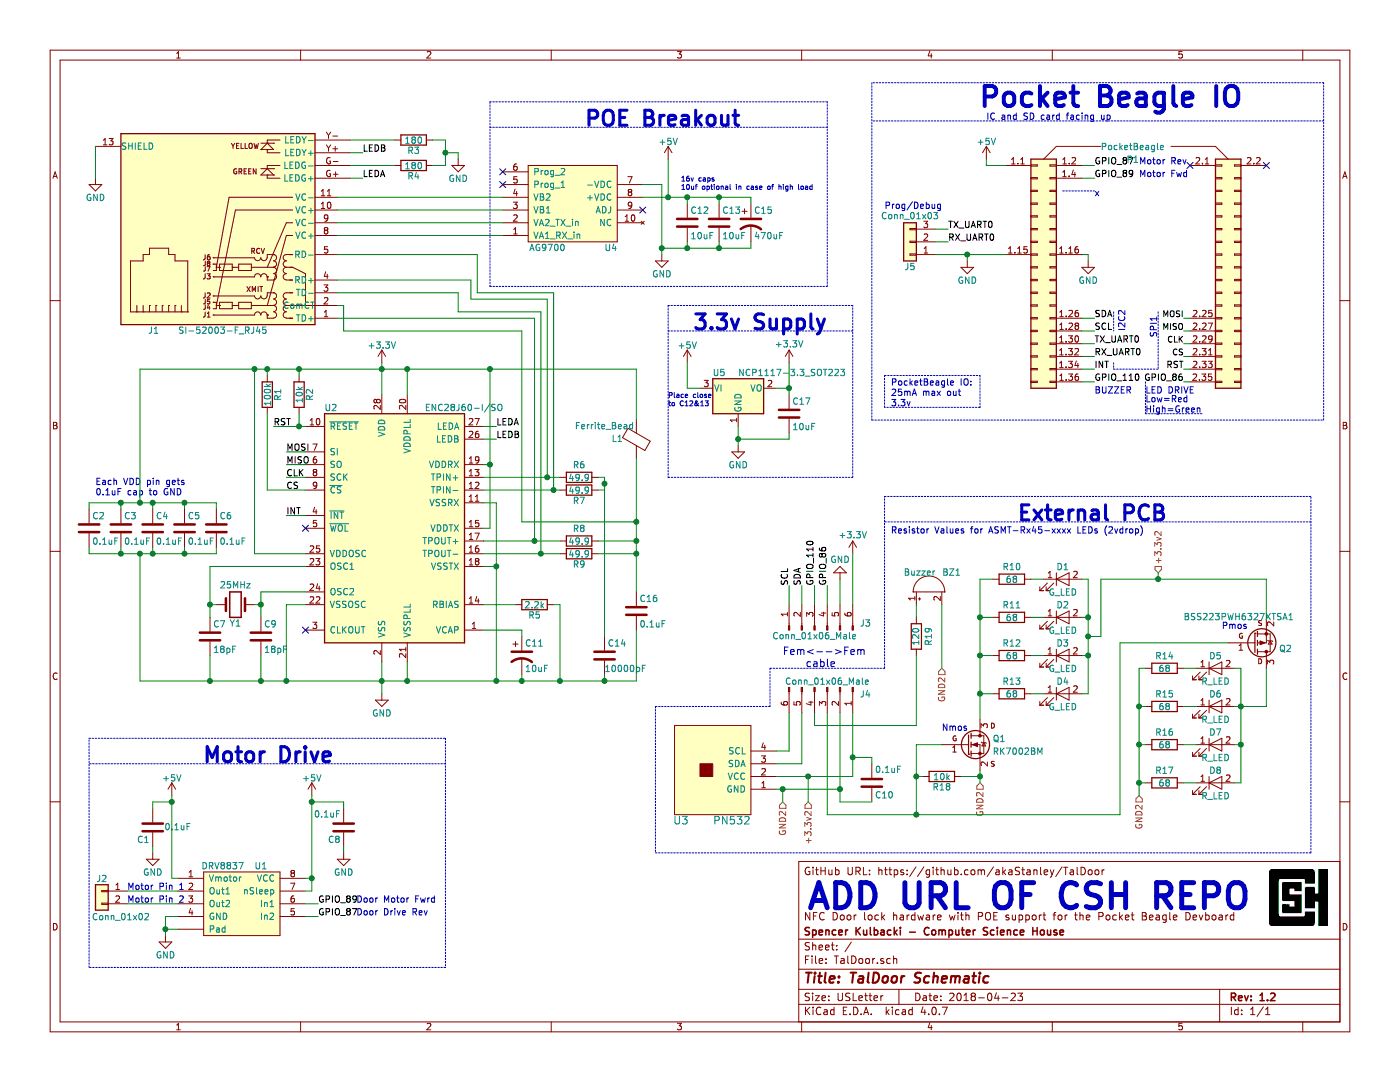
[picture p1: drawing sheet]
EESchema Schematic File Version 2
LIBS:power
LIBS:device
LIBS:switches
LIBS:relays
LIBS:motors
LIBS:transistors
LIBS:conn
LIBS:linear
LIBS:regul
LIBS:74xx
LIBS:cmos4000
LIBS:adc-dac
LIBS:memory
LIBS:xilinx
LIBS:microcontrollers
LIBS:dsp
LIBS:microchip
LIBS:analog_switches
LIBS:motorola
LIBS:texas
LIBS:intel
LIBS:audio
LIBS:interface
LIBS:digital-audio
LIBS:philips
LIBS:display
LIBS:cypress
LIBS:siliconi
LIBS:opto
LIBS:atmel
LIBS:contrib
LIBS:valves
LIBS:TalDoor_Parts
LIBS:TalDoor-cache
EELAYER 25 0
EELAYER END
$Descr USLetter 11000 8500
encoding utf-8
Sheet 1 1
Title "TalDoor Schematic"
Date "2018-04-23"
Rev "1.2"
Comp "Spencer Kulbacki - Computer Science House"
Comment1 "NFC Door lock hardware with POE support for the Pocket Beagle Devboard"
Comment2 ""
Comment3 ""
Comment4 "GitHub URL: https://github.com/akaStanley/TalDoor"
$EndDescr
Text Notes 6350 7150 0    197  ~ 39
ADD URL OF CSH REPO
$Comp
L ENC28J60-C/SS U2
U 1 1
P 3100 4150
F 0 "U2" H 2550 5100 50  0000 L CNN
F 1 " ENC28J60-I/SO" H 3300 5100 50  0000 L CNN
F 2 "Housings_SOIC:SOIC-28W_7.5x17.9mm_Pitch1.27mm" H 3100 4150 50  0001 C CIN
F 3 "${KIPRJMOD}/Datasheets/3_ENC28J60-H_Ethernet_uC.pdf" H 3100 4150 50  0001 C CNN
	1    3100 4150
	1    0    0    -1  
$EndComp
$Comp
L LED D5
U 1 1
P 9550 5250
F 0 "D5" H 9550 5350 50  0000 C CNN
F 1 "R_LED" H 9550 5150 50  0000 C CNN
F 2 "LEDs:LED_0603" H 9550 5250 50  0001 C CNN
F 3 "" H 9550 5250 50  0001 C CNN
	1    9550 5250
	1    0    0    -1  
$EndComp
$Comp
L LED D6
U 1 1
P 9550 5550
F 0 "D6" H 9550 5650 50  0000 C CNN
F 1 "R_LED" H 9550 5450 50  0000 C CNN
F 2 "LEDs:LED_0603" H 9550 5550 50  0001 C CNN
F 3 "" H 9550 5550 50  0001 C CNN
	1    9550 5550
	1    0    0    -1  
$EndComp
$Comp
L Buzzer BZ1
U 1 1
P 7300 4650
F 0 "BZ1" V 7450 4400 50  0000 L CNN
F 1 "Buzzer" V 7450 4600 50  0000 L CNN
F 2 "Buzzers_Beepers:Buzzer_12x9.5RM7.6" V 7275 4750 50  0001 C CNN
F 3 "" V 7275 4750 50  0001 C CNN
	1    7300 4650
	0    -1   -1   0   
$EndComp
$Comp
L PN532 U3
U 1 1
P 5500 6050
F 0 "U3" V 5100 6200 60  0000 C CNN
F 1 "PN532" V 5100 5800 60  0000 C CNN
F 2 "TalDoor_Footprints:PN532" H 5500 6050 60  0001 C CNN
F 3 "" H 5500 6050 60  0001 C CNN
	1    5500 6050
	0    -1   -1   0   
$EndComp
Text Notes 7700 850  0    157  ~ 31
Pocket Beagle IO
Text Notes 7750 950  0    50   ~ 0
IC and SD card facing up
$Comp
L GND #PWR01
U 1 1
P 750 1400
F 0 "#PWR01" H 750 1150 50  0001 C CNN
F 1 "GND" H 750 1250 50  0000 C CNN
F 2 "" H 750 1400 50  0001 C CNN
F 3 "" H 750 1400 50  0001 C CNN
	1    750  1400
	1    0    0    -1  
$EndComp
$Comp
L GND #PWR02
U 1 1
P 5200 2000
F 0 "#PWR02" H 5200 1750 50  0001 C CNN
F 1 "GND" H 5200 1850 50  0000 C CNN
F 2 "" H 5200 2000 50  0001 C CNN
F 3 "" H 5200 2000 50  0001 C CNN
	1    5200 2000
	1    0    0    -1  
$EndComp
$Comp
L CP1 C15
U 1 1
P 5900 1750
F 0 "C15" H 5925 1850 50  0000 L CNN
F 1 "470uF" H 5925 1650 50  0000 L CNN
F 2 "Capacitors_THT:CP_Radial_D10.0mm_P5.00mm" H 5900 1750 50  0001 C CNN
F 3 "" H 5900 1750 50  0001 C CNN
	1    5900 1750
	1    0    0    -1  
$EndComp
$Comp
L C C12
U 1 1
P 5400 1750
F 0 "C12" H 5425 1850 50  0000 L CNN
F 1 "10uF" H 5425 1650 50  0000 L CNN
F 2 "Capacitors_SMD:C_0805" H 5438 1600 50  0001 C CNN
F 3 "" H 5400 1750 50  0001 C CNN
	1    5400 1750
	1    0    0    -1  
$EndComp
$Comp
L C C13
U 1 1
P 5650 1750
F 0 "C13" H 5675 1850 50  0000 L CNN
F 1 "10uF" H 5675 1650 50  0000 L CNN
F 2 "Capacitors_SMD:C_0805" H 5688 1600 50  0001 C CNN
F 3 "" H 5650 1750 50  0001 C CNN
	1    5650 1750
	1    0    0    -1  
$EndComp
Text Notes 5350 1500 0    39   ~ 0
16v caps\n10uf optional in case of high load\n
$Comp
L +3.3V #PWR03
U 1 1
P 3000 2850
F 0 "#PWR03" H 3000 2700 50  0001 C CNN
F 1 "+3.3V" H 3000 2990 50  0000 C CNN
F 2 "" H 3000 2850 50  0001 C CNN
F 3 "" H 3000 2850 50  0001 C CNN
	1    3000 2850
	1    0    0    -1  
$EndComp
$Comp
L GND #PWR04
U 1 1
P 3000 5450
F 0 "#PWR04" H 3000 5200 50  0001 C CNN
F 1 "GND" H 3000 5300 50  0000 C CNN
F 2 "" H 3000 5450 50  0001 C CNN
F 3 "" H 3000 5450 50  0001 C CNN
	1    3000 5450
	1    0    0    -1  
$EndComp
$Comp
L GND #PWR05
U 1 1
P 3600 1250
F 0 "#PWR05" H 3600 1000 50  0001 C CNN
F 1 "GND" H 3600 1100 50  0000 C CNN
F 2 "" H 3600 1250 50  0001 C CNN
F 3 "" H 3600 1250 50  0001 C CNN
	1    3600 1250
	1    0    0    -1  
$EndComp
Text Label 3900 3350 0    50   ~ 0
LEDA
Text Label 3900 3450 0    50   ~ 0
LEDB
Text Label 2850 1400 0    50   ~ 0
LEDA
Text Label 2850 1200 0    50   ~ 0
LEDB
$Comp
L R R2
U 1 1
P 2350 3100
F 0 "R2" V 2430 3100 50  0000 C CNN
F 1 "10k" V 2350 3100 50  0000 C CNN
F 2 "Resistors_SMD:R_0603" V 2280 3100 50  0001 C CNN
F 3 "" H 2350 3100 50  0001 C CNN
	1    2350 3100
	1    0    0    -1  
$EndComp
$Comp
L R R1
U 1 1
P 2100 3100
F 0 "R1" V 2180 3100 50  0000 C CNN
F 1 "100k" V 2100 3100 50  0000 C CNN
F 2 "Resistors_SMD:R_0603" V 2030 3100 50  0001 C CNN
F 3 "" H 2100 3100 50  0001 C CNN
	1    2100 3100
	1    0    0    -1  
$EndComp
$Comp
L R R5
U 1 1
P 4200 4750
F 0 "R5" V 4280 4750 50  0000 C CNN
F 1 "2.2k" V 4200 4750 50  0000 C CNN
F 2 "Resistors_SMD:R_0603" V 4130 4750 50  0001 C CNN
F 3 "" H 4200 4750 50  0001 C CNN
	1    4200 4750
	0    1    1    0   
$EndComp
$Comp
L CP1 C11
U 1 1
P 4100 5150
F 0 "C11" H 4125 5250 50  0000 L CNN
F 1 "10uF" H 4125 5050 50  0000 L CNN
F 2 "Capacitors_THT:CP_Radial_D5.0mm_P2.00mm" H 4100 5150 50  0001 C CNN
F 3 "" H 4100 5150 50  0001 C CNN
	1    4100 5150
	1    0    0    -1  
$EndComp
$Comp
L C C2
U 1 1
P 700 4150
F 0 "C2" H 725 4250 50  0000 L CNN
F 1 "0.1uF" H 725 4050 50  0000 L CNN
F 2 "Capacitors_SMD:C_0603" H 738 4000 50  0001 C CNN
F 3 "" H 700 4150 50  0001 C CNN
	1    700  4150
	1    0    0    -1  
$EndComp
$Comp
L C C3
U 1 1
P 950 4150
F 0 "C3" H 975 4250 50  0000 L CNN
F 1 "0.1uF" H 975 4050 50  0000 L CNN
F 2 "Capacitors_SMD:C_0603" H 988 4000 50  0001 C CNN
F 3 "" H 950 4150 50  0001 C CNN
	1    950  4150
	1    0    0    -1  
$EndComp
$Comp
L C C4
U 1 1
P 1200 4150
F 0 "C4" H 1225 4250 50  0000 L CNN
F 1 "0.1uF" H 1225 4050 50  0000 L CNN
F 2 "Capacitors_SMD:C_0603" H 1238 4000 50  0001 C CNN
F 3 "" H 1200 4150 50  0001 C CNN
	1    1200 4150
	1    0    0    -1  
$EndComp
$Comp
L C C5
U 1 1
P 1450 4150
F 0 "C5" H 1475 4250 50  0000 L CNN
F 1 "0.1uF" H 1475 4050 50  0000 L CNN
F 2 "Capacitors_SMD:C_0603" H 1488 4000 50  0001 C CNN
F 3 "" H 1450 4150 50  0001 C CNN
	1    1450 4150
	1    0    0    -1  
$EndComp
$Comp
L Crystal Y1
U 1 1
P 1850 4750
F 0 "Y1" H 1850 4900 50  0000 C CNN
F 1 "25MHz" H 1850 4600 50  0000 C CNN
F 2 "Crystals:Crystal_HC49-4H_Vertical" H 1850 4750 50  0001 C CNN
F 3 "" H 1850 4750 50  0001 C CNN
	1    1850 4750
	-1   0    0    1   
$EndComp
$Comp
L C C7
U 1 1
P 1650 5000
F 0 "C7" H 1675 5100 50  0000 L CNN
F 1 "18pF" H 1675 4900 50  0000 L CNN
F 2 "Capacitors_SMD:C_0603" H 1688 4850 50  0001 C CNN
F 3 "" H 1650 5000 50  0001 C CNN
	1    1650 5000
	1    0    0    -1  
$EndComp
$Comp
L C C9
U 1 1
P 2050 5000
F 0 "C9" H 2075 5100 50  0000 L CNN
F 1 "18pF" H 2075 4900 50  0000 L CNN
F 2 "Capacitors_SMD:C_0603" H 2088 4850 50  0001 C CNN
F 3 "" H 2050 5000 50  0001 C CNN
	1    2050 5000
	1    0    0    -1  
$EndComp
Text Notes 750  3900 0    50   ~ 0
Each VDD pin gets \n0.1uF cap to GND\n
$Comp
L C C6
U 1 1
P 1700 4150
F 0 "C6" H 1725 4250 50  0000 L CNN
F 1 "0.1uF" H 1725 4050 50  0000 L CNN
F 2 "Capacitors_SMD:C_0603" H 1738 4000 50  0001 C CNN
F 3 "" H 1700 4150 50  0001 C CNN
	1    1700 4150
	1    0    0    -1  
$EndComp
$Comp
L R R3
U 1 1
P 3250 1100
F 0 "R3" V 3330 1100 50  0000 C CNN
F 1 "180" V 3250 1100 50  0000 C CNN
F 2 "Resistors_SMD:R_0603" V 3180 1100 50  0001 C CNN
F 3 "" H 3250 1100 50  0001 C CNN
	1    3250 1100
	0    1    1    0   
$EndComp
$Comp
L R R4
U 1 1
P 3250 1300
F 0 "R4" V 3330 1300 50  0000 C CNN
F 1 "180" V 3250 1300 50  0000 C CNN
F 2 "Resistors_SMD:R_0603" V 3180 1300 50  0001 C CNN
F 3 "" H 3250 1300 50  0001 C CNN
	1    3250 1300
	0    1    1    0   
$EndComp
$Comp
L R R9
U 1 1
P 4550 4350
F 0 "R9" V 4630 4350 50  0000 C CNN
F 1 "49.9" V 4550 4350 50  0000 C CNN
F 2 "Resistors_SMD:R_0603" V 4480 4350 50  0001 C CNN
F 3 "" H 4550 4350 50  0001 C CNN
	1    4550 4350
	0    1    1    0   
$EndComp
$Comp
L R R8
U 1 1
P 4550 4250
F 0 "R8" V 4450 4250 50  0000 C CNN
F 1 "49.9" V 4550 4250 50  0000 C CNN
F 2 "Resistors_SMD:R_0603" V 4480 4250 50  0001 C CNN
F 3 "" H 4550 4250 50  0001 C CNN
	1    4550 4250
	0    1    1    0   
$EndComp
$Comp
L C C16
U 1 1
P 5000 4800
F 0 "C16" H 5025 4900 50  0000 L CNN
F 1 "0.1uF" H 5025 4700 50  0000 L CNN
F 2 "Capacitors_SMD:C_0603" H 5038 4650 50  0001 C CNN
F 3 "" H 5000 4800 50  0001 C CNN
	1    5000 4800
	1    0    0    -1  
$EndComp
$Comp
L Ferrite_Bead L1
U 1 1
P 5000 3450
F 0 "L1" H 5150 3450 50  0000 C CNN
F 1 "Ferrite_Bead" H 5250 3350 50  0000 C CNN
F 2 "Inductors_SMD:L_0805" V 4930 3450 50  0001 C CNN
F 3 "" H 5000 3450 50  0001 C CNN
	1    5000 3450
	-1   0    0    1   
$EndComp
$Comp
L R R7
U 1 1
P 4550 3850
F 0 "R7" V 4630 3850 50  0000 C CNN
F 1 "49.9" V 4550 3850 50  0000 C CNN
F 2 "Resistors_SMD:R_0603" V 4480 3850 50  0001 C CNN
F 3 "" H 4550 3850 50  0001 C CNN
	1    4550 3850
	0    1    1    0   
$EndComp
$Comp
L R R6
U 1 1
P 4550 3750
F 0 "R6" V 4450 3750 50  0000 C CNN
F 1 "49.9" V 4550 3750 50  0000 C CNN
F 2 "Resistors_SMD:R_0603" V 4480 3750 50  0001 C CNN
F 3 "" H 4550 3750 50  0001 C CNN
	1    4550 3750
	0    1    1    0   
$EndComp
$Comp
L C C14
U 1 1
P 4750 5150
F 0 "C14" H 4775 5250 50  0000 L CNN
F 1 "10000pF" H 4750 5050 50  0000 L CNN
F 2 "Capacitors_SMD:C_0603" H 4788 5000 50  0001 C CNN
F 3 "" H 4750 5150 50  0001 C CNN
	1    4750 5150
	1    0    0    -1  
$EndComp
NoConn ~ 2400 4150
Text Notes 8850 2600 1    50   ~ 0
I2C2
Text Notes 9100 2650 1    50   ~ 0
SPI1
Text Label 2250 3750 0    50   ~ 0
CLK
Text Label 2250 3850 0    50   ~ 0
CS
NoConn ~ 2400 4950
Text Label 2250 3650 0    50   ~ 0
MISO
Text Label 2250 3550 0    50   ~ 0
MOSI
Text Label 8600 2500 0    50   ~ 0
SDA
Text Label 8600 2600 0    50   ~ 0
SCL
$Comp
L GND #PWR06
U 1 1
P 7600 2050
F 0 "#PWR06" H 7600 1800 50  0001 C CNN
F 1 "GND" H 7600 1900 50  0000 C CNN
F 2 "" H 7600 2050 50  0001 C CNN
F 3 "" H 7600 2050 50  0001 C CNN
	1    7600 2050
	1    0    0    -1  
$EndComp
Text Label 8600 3000 0    50   ~ 0
GPIO_110
Text Label 8600 1300 0    50   ~ 0
GPIO_87
Text Notes 7000 3200 0    50   ~ 0
PocketBeagle IO:\n25mA max out\n3.3v
Text Notes 8600 3100 0    50   ~ 0
BUZZER
Text Notes 8950 1400 0    50   ~ 0
Motor Fwd
Text Notes 8950 1300 0    50   ~ 0
Motor Rev
$Comp
L LED D2
U 1 1
P 8350 4850
F 0 "D2" H 8350 4950 50  0000 C CNN
F 1 "G_LED" H 8350 4750 50  0000 C CNN
F 2 "LEDs:LED_0603" H 8350 4850 50  0001 C CNN
F 3 "" H 8350 4850 50  0001 C CNN
	1    8350 4850
	1    0    0    -1  
$EndComp
$Comp
L LED D1
U 1 1
P 8350 4550
F 0 "D1" H 8350 4650 50  0000 C CNN
F 1 "G_LED" H 8350 4450 50  0000 C CNN
F 2 "LEDs:LED_0603" H 8350 4550 50  0001 C CNN
F 3 "" H 8350 4550 50  0001 C CNN
	1    8350 4550
	1    0    0    -1  
$EndComp
$Comp
L LED D7
U 1 1
P 9550 5850
F 0 "D7" H 9550 5950 50  0000 C CNN
F 1 "R_LED" H 9550 5750 50  0000 C CNN
F 2 "LEDs:LED_0603" H 9550 5850 50  0001 C CNN
F 3 "" H 9550 5850 50  0001 C CNN
	1    9550 5850
	1    0    0    -1  
$EndComp
$Comp
L LED D3
U 1 1
P 8350 5150
F 0 "D3" H 8350 5250 50  0000 C CNN
F 1 "G_LED" H 8350 5050 50  0000 C CNN
F 2 "LEDs:LED_0603" H 8350 5150 50  0001 C CNN
F 3 "" H 8350 5150 50  0001 C CNN
	1    8350 5150
	1    0    0    -1  
$EndComp
$Comp
L R R14
U 1 1
P 9150 5250
F 0 "R14" V 9050 5250 50  0000 C CNN
F 1 "68" V 9150 5250 50  0000 C CNN
F 2 "Resistors_SMD:R_0603" V 9080 5250 50  0001 C CNN
F 3 "" H 9150 5250 50  0001 C CNN
	1    9150 5250
	0    1    1    0   
$EndComp
$Comp
L R R10
U 1 1
P 7950 4550
F 0 "R10" V 7850 4550 50  0000 C CNN
F 1 "68" V 7950 4550 50  0000 C CNN
F 2 "Resistors_SMD:R_0603" V 7880 4550 50  0001 C CNN
F 3 "" H 7950 4550 50  0001 C CNN
	1    7950 4550
	0    1    1    0   
$EndComp
$Comp
L R R11
U 1 1
P 7950 4850
F 0 "R11" V 7850 4850 50  0000 C CNN
F 1 "68" V 7950 4850 50  0000 C CNN
F 2 "Resistors_SMD:R_0603" V 7880 4850 50  0001 C CNN
F 3 "" H 7950 4850 50  0001 C CNN
	1    7950 4850
	0    1    1    0   
$EndComp
$Comp
L R R12
U 1 1
P 7950 5150
F 0 "R12" V 7850 5150 50  0000 C CNN
F 1 "68" V 7950 5150 50  0000 C CNN
F 2 "Resistors_SMD:R_0603" V 7880 5150 50  0001 C CNN
F 3 "" H 7950 5150 50  0001 C CNN
	1    7950 5150
	0    1    1    0   
$EndComp
$Comp
L R R15
U 1 1
P 9150 5550
F 0 "R15" V 9050 5550 50  0000 C CNN
F 1 "68" V 9150 5550 50  0000 C CNN
F 2 "Resistors_SMD:R_0603" V 9080 5550 50  0001 C CNN
F 3 "" H 9150 5550 50  0001 C CNN
	1    9150 5550
	0    1    1    0   
$EndComp
$Comp
L R R16
U 1 1
P 9150 5850
F 0 "R16" V 9050 5850 50  0000 C CNN
F 1 "68" V 9150 5850 50  0000 C CNN
F 2 "Resistors_SMD:R_0603" V 9080 5850 50  0001 C CNN
F 3 "" H 9150 5850 50  0001 C CNN
	1    9150 5850
	0    1    1    0   
$EndComp
Text Notes 7000 4200 0    50   ~ 0
Resistor Values for ASMT-Rx45-xxxx LEDs (2vdrop)
$Comp
L R R19
U 1 1
P 7200 5000
F 0 "R19" V 7100 5000 50  0000 C CNN
F 1 "120" V 7200 5000 50  0000 C CNN
F 2 "Resistors_SMD:R_0603" V 7130 5000 50  0001 C CNN
F 3 "" H 7200 5000 50  0001 C CNN
	1    7200 5000
	-1   0    0    1   
$EndComp
Text Notes 8000 4100 0    118  ~ 24
External PCB
$Comp
L GND #PWR07
U 1 1
P 1300 7350
F 0 "#PWR07" H 1300 7100 50  0001 C CNN
F 1 "GND" H 1300 7200 50  0000 C CNN
F 2 "" H 1300 7350 50  0001 C CNN
F 3 "" H 1300 7350 50  0001 C CNN
	1    1300 7350
	1    0    0    -1  
$EndComp
Text Notes 2800 7100 0    50   ~ 0
Door Motor Fwrd
Text Notes 2800 7200 0    50   ~ 0
Door Drive Rev
$Comp
L DRV8837 U1
U 1 1
P 1600 7350
F 0 "U1" H 2050 7900 50  0000 C CNN
F 1 "DRV8837" H 1750 7900 50  0000 C CNN
F 2 "TalDoor_Footprints:WSON-8_1EP_2x2mm_Pitch0.5mm_ThermalVias" H 1600 7400 118 0001 C CNN
F 3 "" H 1600 7400 118 0001 C CNN
	1    1600 7350
	1    0    0    -1  
$EndComp
$Comp
L C C1
U 1 1
P 1200 6500
F 0 "C1" H 1225 6600 50  0000 L CNN
F 1 "0.1uF" H 900 6500 50  0000 L CNN
F 2 "Capacitors_SMD:C_0603" H 1238 6350 50  0001 C CNN
F 3 "" H 1200 6500 50  0001 C CNN
	1    1200 6500
	-1   0    0    1   
$EndComp
$Comp
L C C8
U 1 1
P 2700 6500
F 0 "C8" H 2725 6600 50  0000 L CNN
F 1 "0.1uF" H 2725 6400 50  0000 L CNN
F 2 "Capacitors_SMD:C_0603" H 2738 6350 50  0001 C CNN
F 3 "" H 2700 6500 50  0001 C CNN
	1    2700 6500
	-1   0    0    1   
$EndComp
$Comp
L GND #PWR08
U 1 1
P 1200 6700
F 0 "#PWR08" H 1200 6450 50  0001 C CNN
F 1 "GND" H 1200 6550 50  0000 C CNN
F 2 "" H 1200 6700 50  0001 C CNN
F 3 "" H 1200 6700 50  0001 C CNN
	1    1200 6700
	1    0    0    -1  
$EndComp
$Comp
L GND #PWR09
U 1 1
P 2700 6700
F 0 "#PWR09" H 2700 6450 50  0001 C CNN
F 1 "GND" H 2700 6550 50  0000 C CNN
F 2 "" H 2700 6700 50  0001 C CNN
F 3 "" H 2700 6700 50  0001 C CNN
	1    2700 6700
	1    0    0    -1  
$EndComp
Text Notes 1600 6000 0    118  ~ 24
Motor Drive
$Comp
L SI-52003-F_RJ45 J1
U 1 1
P 1350 2000
F 0 "J1" H 1450 2600 50  0000 L CNN
F 1 "SI-52003-F_RJ45" H 1300 2600 50  0000 R CNN
F 2 "TalDoor_Footprints:RJ45_POE" H 1350 2000 50  0001 C CNN
F 3 "" H 1350 2000 50  0001 C CNN
	1    1350 2000
	-1   0    0    1   
$EndComp
NoConn ~ 3950 1350
NoConn ~ 3950 1450
NoConn ~ 5050 1650
$Comp
L AG9700 U4
U 1 1
P 4150 1300
F 0 "U4" H 4800 1950 50  0000 C CNN
F 1 "AG9700" H 4300 1950 50  0000 C CNN
F 2 "TalDoor_Footprints:Ag9700_FP" H 4150 1450 118 0001 C CNN
F 3 "" H 4150 1450 118 0001 C CNN
	1    4150 1300
	1    0    0    1   
$EndComp
Text Notes 9000 3100 0    50   ~ 0
LED DRIVE
Text Label 9300 3000 2    50   ~ 0
GPIO_86
Text Notes 9000 3250 0    50   ~ 0
Low=Red\nHigh=Green
$Comp
L RK7002BM Q1
U 1 1
P 7600 5850
F 0 "Q1" H 7800 5900 50  0000 L CNN
F 1 "RK7002BM" H 7800 5800 50  0000 L CNN
F 2 "TO_SOT_Packages_SMD:SOT-23" H 7800 5950 50  0001 C CNN
F 3 "" H 7600 5850 50  0001 C CNN
	1    7600 5850
	1    0    0    -1  
$EndComp
$Comp
L R R18
U 1 1
P 7400 6100
F 0 "R18" V 7480 6100 50  0000 C CNN
F 1 "10k" V 7400 6100 50  0000 C CNN
F 2 "Resistors_SMD:R_0603" V 7330 6100 50  0001 C CNN
F 3 "" H 7400 6100 50  0001 C CNN
	1    7400 6100
	0    1    1    0   
$EndComp
$Comp
L Conn_01x06_Male J4
U 1 1
P 6500 5400
F 0 "J4" V 6550 5700 50  0000 C CNN
F 1 "Conn_01x06_Male" V 6450 5400 50  0000 C CNN
F 2 "Connectors_JST:JST_XH_S06B-XH-A_06x2.50mm_Angled" H 6500 5400 50  0001 C CNN
F 3 "" H 6500 5400 50  0001 C CNN
	1    6500 5400
	0    1    1    0   
$EndComp
$Comp
L +3.3V #PWR010
U 1 1
P 6700 4350
F 0 "#PWR010" H 6700 4200 50  0001 C CNN
F 1 "+3.3V" H 6700 4500 50  0000 C CNN
F 2 "" H 6700 4350 50  0001 C CNN
F 3 "" H 6700 4350 50  0001 C CNN
	1    6700 4350
	1    0    0    -1  
$EndComp
$Comp
L GND #PWR011
U 1 1
P 6600 4550
F 0 "#PWR011" H 6600 4300 50  0001 C CNN
F 1 "GND" H 6600 4400 50  0000 C CNN
F 2 "" H 6600 4550 50  0001 C CNN
F 3 "" H 6600 4550 50  0001 C CNN
	1    6600 4550
	-1   0    0    1   
$EndComp
Text Label 6300 4600 1    50   ~ 0
SDA
Text Label 6200 4600 1    50   ~ 0
SCL
Text Label 6500 4600 1    50   ~ 0
GPIO_86
$Comp
L C C10
U 1 1
P 6850 6150
F 0 "C10" H 6875 6250 50  0000 L CNN
F 1 "0.1uF" H 6875 6050 50  0000 L CNN
F 2 "Capacitors_SMD:C_0603" H 6888 6000 50  0001 C CNN
F 3 "" H 6850 6150 50  0001 C CNN
	1    6850 6150
	1    0    0    1   
$EndComp
$Comp
L Conn_01x06_Male J3
U 1 1
P 6400 4950
F 0 "J3" V 6450 4550 50  0000 C CNN
F 1 "Conn_01x06_Male" V 6350 4950 50  0000 C CNN
F 2 "Connectors_JST:JST_XH_S06B-XH-A_06x2.50mm_Angled" H 6400 4950 50  0001 C CNN
F 3 "" H 6400 4950 50  0001 C CNN
	1    6400 4950
	0    -1   -1   0   
$EndComp
Text Notes 6150 5250 0    59   ~ 0
Fem<-->Fem\n    cable
$Comp
L LED D4
U 1 1
P 8350 5450
F 0 "D4" H 8350 5550 50  0000 C CNN
F 1 "G_LED" H 8350 5350 50  0000 C CNN
F 2 "LEDs:LED_0603" H 8350 5450 50  0001 C CNN
F 3 "" H 8350 5450 50  0001 C CNN
	1    8350 5450
	1    0    0    -1  
$EndComp
$Comp
L R R13
U 1 1
P 7950 5450
F 0 "R13" V 7850 5450 50  0000 C CNN
F 1 "68" V 7950 5450 50  0000 C CNN
F 2 "Resistors_SMD:R_0603" V 7880 5450 50  0001 C CNN
F 3 "" H 7950 5450 50  0001 C CNN
	1    7950 5450
	0    1    1    0   
$EndComp
$Comp
L LED D8
U 1 1
P 9550 6150
F 0 "D8" H 9550 6250 50  0000 C CNN
F 1 "R_LED" H 9550 6050 50  0000 C CNN
F 2 "LEDs:LED_0603" H 9550 6150 50  0001 C CNN
F 3 "" H 9550 6150 50  0001 C CNN
	1    9550 6150
	1    0    0    -1  
$EndComp
$Comp
L R R17
U 1 1
P 9150 6150
F 0 "R17" V 9050 6150 50  0000 C CNN
F 1 "68" V 9150 6150 50  0000 C CNN
F 2 "Resistors_SMD:R_0603" V 9080 6150 50  0001 C CNN
F 3 "" H 9150 6150 50  0001 C CNN
	1    9150 6150
	0    1    1    0   
$EndComp
$Comp
L BSS223PWH6327XTSA1 Q2
U 1 1
P 9850 5050
F 0 "Q2" H 10050 5100 50  0000 L CNN
F 1 "BSS223PWH6327XTSA1" H 9300 4850 50  0000 L CNN
F 2 "TO_SOT_Packages_SMD:SOT-323_SC-70" H 10050 5150 50  0001 C CNN
F 3 "" H 9850 5050 50  0001 C CNN
	1    9850 5050
	1    0    0    1   
$EndComp
Text Notes 9600 4950 0    50   ~ 0
Pmos
Text Notes 7400 5750 0    50   ~ 0
Nmos
Text HLabel 6350 6300 3    50   Input ~ 0
+3.3v2
Text HLabel 9100 4500 1    50   Input ~ 0
+3.3v2
Text HLabel 6150 6300 3    50   Input ~ 0
GND2
Text HLabel 7400 5250 3    50   Input ~ 0
GND2
Text HLabel 8950 6250 3    50   Input ~ 0
GND2
Text HLabel 7700 6150 3    50   Input ~ 0
GND2
NoConn ~ 9350 1300
NoConn ~ 9950 1300
Text Notes 1000 7000 0    50   ~ 0
Motor Pin 1\n
Text Notes 1000 7100 0    50   ~ 0
Motor Pin 2\n
$Comp
L +5V #PWR012
U 1 1
P 5250 1250
F 0 "#PWR012" H 5250 1100 50  0001 C CNN
F 1 "+5V" H 5250 1390 50  0000 C CNN
F 2 "" H 5250 1250 50  0001 C CNN
F 3 "" H 5250 1250 50  0001 C CNN
	1    5250 1250
	1    0    0    -1  
$EndComp
$Comp
L +5V #PWR013
U 1 1
P 7750 1250
F 0 "#PWR013" H 7750 1100 50  0001 C CNN
F 1 "+5V" H 7750 1390 50  0000 C CNN
F 2 "" H 7750 1250 50  0001 C CNN
F 3 "" H 7750 1250 50  0001 C CNN
	1    7750 1250
	1    0    0    -1  
$EndComp
$Comp
L +5V #PWR014
U 1 1
P 1350 6250
F 0 "#PWR014" H 1350 6100 50  0001 C CNN
F 1 "+5V" H 1350 6390 50  0000 C CNN
F 2 "" H 1350 6250 50  0001 C CNN
F 3 "" H 1350 6250 50  0001 C CNN
	1    1350 6250
	1    0    0    -1  
$EndComp
$Comp
L +5V #PWR015
U 1 1
P 2450 6250
F 0 "#PWR015" H 2450 6100 50  0001 C CNN
F 1 "+5V" H 2450 6390 50  0000 C CNN
F 2 "" H 2450 6250 50  0001 C CNN
F 3 "" H 2450 6250 50  0001 C CNN
	1    2450 6250
	1    0    0    -1  
$EndComp
$Comp
L Conn_01x02 J2
U 1 1
P 800 7000
F 0 "J2" H 800 7100 50  0000 C CNN
F 1 "Conn_01x02" H 650 6800 50  0000 C CNN
F 2 "Pin_Headers:Pin_Header_Straight_1x02_Pitch2.54mm" H 800 7000 50  0001 C CNN
F 3 "" H 800 7000 50  0001 C CNN
	1    800  7000
	-1   0    0    -1  
$EndComp
Text Notes 4600 1000 0    118  ~ 24
POE Breakout
$Comp
L NCP1117-3.3_SOT223 U5
U 1 1
P 5800 3050
F 0 "U5" H 5650 3175 50  0000 C CNN
F 1 "NCP1117-3.3_SOT223" H 5800 3175 50  0000 L CNN
F 2 "TO_SOT_Packages_SMD:SOT-223-3_TabPin2" H 5800 3250 50  0001 C CNN
F 3 "" H 5900 2800 50  0001 C CNN
	1    5800 3050
	1    0    0    -1  
$EndComp
$Comp
L C C17
U 1 1
P 6200 3250
F 0 "C17" H 6225 3350 50  0000 L CNN
F 1 "10uF" H 6225 3150 50  0000 L CNN
F 2 "Capacitors_SMD:C_0805" H 6238 3100 50  0001 C CNN
F 3 "" H 6200 3250 50  0001 C CNN
	1    6200 3250
	1    0    0    -1  
$EndComp
$Comp
L +3.3V #PWR016
U 1 1
P 6200 2850
F 0 "#PWR016" H 6200 2700 50  0001 C CNN
F 1 "+3.3V" H 6200 3000 50  0000 C CNN
F 2 "" H 6200 2850 50  0001 C CNN
F 3 "" H 6200 2850 50  0001 C CNN
	1    6200 2850
	1    0    0    -1  
$EndComp
$Comp
L +5V #PWR017
U 1 1
P 5400 2850
F 0 "#PWR017" H 5400 2700 50  0001 C CNN
F 1 "+5V" H 5400 2990 50  0000 C CNN
F 2 "" H 5400 2850 50  0001 C CNN
F 3 "" H 5400 2850 50  0001 C CNN
	1    5400 2850
	1    0    0    -1  
$EndComp
$Comp
L GND #PWR018
U 1 1
P 5800 3500
F 0 "#PWR018" H 5800 3250 50  0001 C CNN
F 1 "GND" H 5800 3350 50  0000 C CNN
F 2 "" H 5800 3500 50  0001 C CNN
F 3 "" H 5800 3500 50  0001 C CNN
	1    5800 3500
	1    0    0    -1  
$EndComp
Text Notes 5450 2600 0    118  ~ 24
3.3v Supply
Text Notes 5250 3200 0    39   ~ 0
Place close \nto C12&13
$Comp
L GND #PWR019
U 1 1
P 8550 2050
F 0 "#PWR019" H 8550 1800 50  0001 C CNN
F 1 "GND" H 8550 1900 50  0000 C CNN
F 2 "" H 8550 2050 50  0001 C CNN
F 3 "" H 8550 2050 50  0001 C CNN
	1    8550 2050
	1    0    0    -1  
$EndComp
Text Label 9300 2500 2    46   ~ 0
MOSI
Text Label 9300 2600 2    46   ~ 0
MISO
Text Label 9300 2700 2    46   ~ 0
CLK
Text Label 9300 2800 2    46   ~ 0
CS
Text Label 2150 3350 0    50   ~ 0
RST
Text Label 9300 2900 2    50   ~ 0
RST
Text Label 2250 4050 0    50   ~ 0
INT
Text Label 8600 2900 0    50   ~ 0
INT
$Comp
L PocketBeagle P1
U 1 1
P 8900 2100
F 0 "P1" H 8900 2950 50  0000 C CNN
F 1 "PocketBeagle" H 8900 3050 50  0000 C CNN
F 2 "TalDoor_Footprints:PocketBeagle_TalDoor" H 8900 1100 50  0001 C CNN
F 3 "" H 9450 2100 50  0001 C CNN
	1    8900 2100
	1    0    0    -1  
$EndComp
Text Label 6400 4600 1    50   ~ 0
GPIO_110
Text Label 2500 7200 0    50   ~ 0
GPIO_87
Text Label 8600 1400 0    50   ~ 0
GPIO_89
Text Label 2500 7100 0    50   ~ 0
GPIO_89
Text Label 8600 2700 0    50   ~ 0
TX_UART0
Text Label 8600 2800 0    50   ~ 0
RX_UART0
Text Label 7450 1800 0    50   ~ 0
TX_UART0
Text Label 7450 1900 0    50   ~ 0
RX_UART0
$Comp
L Conn_01x03 J5
U 1 1
P 7150 1900
F 0 "J5" H 7150 2100 50  0000 C CNN
F 1 "Conn_01x03" H 7150 1700 50  0000 C CNN
F 2 "Pin_Headers:Pin_Header_Straight_1x03_Pitch2.54mm" H 7150 1900 50  0001 C CNN
F 3 "" H 7150 1900 50  0001 C CNN
	1    7150 1900
	-1   0    0    1   
$EndComp
Wire Wire Line
	4200 2500 4200 4250
Wire Wire Line
	4300 3750 4300 2350
Connection ~ 1350 6300
Wire Wire Line
	1200 6300 1350 6300
Wire Wire Line
	1200 6350 1200 6300
Wire Wire Line
	2700 6300 2450 6300
Wire Wire Line
	2700 6350 2700 6300
Wire Wire Line
	1400 7300 1300 7300
Wire Wire Line
	2450 6250 2450 7000
Connection ~ 2450 6900
Wire Wire Line
	2450 6900 2400 6900
Wire Wire Line
	1350 6250 1350 6900
Wire Wire Line
	1350 6900 1400 6900
Wire Wire Line
	7750 1300 7750 1250
Wire Wire Line
	7900 1300 7750 1300
Wire Notes Line
	10400 650  6850 650 
Wire Notes Line
	10400 950  6850 950 
Wire Notes Line
	10400 3300 10400 650 
Wire Notes Line
	6850 3300 10400 3300
Connection ~ 6350 6100
Wire Wire Line
	6350 6300 6350 6100
Connection ~ 6150 6200
Wire Wire Line
	6150 6300 6150 6200
Connection ~ 7200 6100
Wire Wire Line
	7250 6100 7200 6100
Connection ~ 7700 6100
Wire Wire Line
	7550 6100 7700 6100
Wire Wire Line
	8950 6150 9000 6150
Connection ~ 8950 6150
Wire Wire Line
	7700 6050 7700 6150
Wire Wire Line
	8800 6400 8800 5050
Wire Wire Line
	6500 6400 8800 6400
Connection ~ 7200 6400
Wire Wire Line
	7200 5850 7200 6400
Wire Wire Line
	7400 5850 7200 5850
Wire Wire Line
	6500 6400 6500 5600
Wire Wire Line
	8800 5050 9650 5050
Connection ~ 9100 4550
Wire Wire Line
	8650 5000 8650 4550
Wire Wire Line
	9100 4550 9100 4500
Wire Wire Line
	8650 4550 9950 4550
Wire Wire Line
	9950 5550 9950 5250
Wire Wire Line
	9950 4550 9950 4850
Connection ~ 9750 5850
Wire Wire Line
	9750 6150 9700 6150
Wire Wire Line
	9300 6150 9400 6150
Connection ~ 7700 4850
Wire Wire Line
	7700 4550 7800 4550
Wire Wire Line
	8200 4550 8100 4550
Wire Wire Line
	8550 5000 8650 5000
Connection ~ 8550 5000
Connection ~ 8550 4850
Wire Wire Line
	8500 4850 8550 4850
Connection ~ 8550 5150
Wire Wire Line
	8550 5150 8500 5150
Wire Wire Line
	8550 4550 8550 5450
Wire Wire Line
	8500 4550 8550 4550
Wire Wire Line
	7200 5700 7200 5150
Wire Wire Line
	6400 5700 7200 5700
Wire Wire Line
	6400 5600 6400 5700
Connection ~ 6600 6200
Wire Wire Line
	6600 6300 6850 6300
Connection ~ 6700 5950
Wire Wire Line
	6850 5950 6700 5950
Wire Wire Line
	6850 6000 6850 5950
Wire Notes Line
	6050 5250 6950 5250
Wire Notes Line
	6050 5550 6050 5250
Wire Notes Line
	10300 6700 10300 3900
Wire Notes Line
	5150 6700 10300 6700
Wire Notes Line
	5150 5550 5150 6700
Wire Notes Line
	6050 5550 5150 5550
Wire Notes Line
	6950 5250 6950 3900
Wire Notes Line
	6950 3900 10300 3900
Wire Wire Line
	6500 4600 6500 4750
Wire Wire Line
	6400 4600 6400 4750
Wire Wire Line
	6300 4750 6300 4600
Wire Wire Line
	6200 4750 6200 4600
Wire Wire Line
	6600 5600 6600 6300
Wire Wire Line
	6100 6200 6600 6200
Wire Wire Line
	6700 6100 6700 5600
Wire Wire Line
	6100 6100 6700 6100
Wire Wire Line
	6300 6000 6300 5600
Wire Wire Line
	6100 6000 6300 6000
Wire Wire Line
	6200 5900 6200 5600
Wire Wire Line
	6100 5900 6200 5900
Wire Wire Line
	6700 4350 6700 4750
Wire Wire Line
	6600 4550 6600 4750
Wire Wire Line
	7700 4550 7700 5650
Connection ~ 8950 5850
Connection ~ 9750 5550
Wire Wire Line
	9700 5550 9950 5550
Wire Wire Line
	9750 5850 9700 5850
Wire Wire Line
	9750 5250 9750 6150
Wire Wire Line
	9700 5250 9750 5250
Wire Wire Line
	7800 4850 7700 4850
Wire Wire Line
	8950 5550 9000 5550
Wire Wire Line
	8500 3000 8600 3000
Connection ~ 8950 5550
Wire Wire Line
	8950 5850 9000 5850
Wire Wire Line
	8950 5250 8950 6250
Wire Wire Line
	9000 5250 8950 5250
Wire Wire Line
	8550 5450 8500 5450
Wire Wire Line
	5050 1550 5900 1550
Wire Wire Line
	1400 7200 1300 7200
Wire Wire Line
	1000 7100 1400 7100
Wire Wire Line
	1400 7000 1000 7000
Wire Notes Line
	6500 800  3850 800 
Wire Notes Line
	6500 1000 3850 1000
Wire Notes Line
	6500 2250 6500 800 
Wire Notes Line
	3850 2250 6500 2250
Wire Notes Line
	3850 800  3850 2250
Wire Wire Line
	2650 1850 3950 1850
Wire Wire Line
	3950 1750 2650 1750
Wire Wire Line
	2650 1650 3950 1650
Wire Wire Line
	3950 1550 2650 1550
Connection ~ 5650 1950
Wire Wire Line
	5900 1950 5900 1900
Connection ~ 5400 1950
Wire Wire Line
	5650 1950 5650 1900
Connection ~ 5200 1950
Wire Wire Line
	5200 1950 5900 1950
Wire Wire Line
	5400 1900 5400 1950
Connection ~ 5400 1550
Wire Wire Line
	5400 1550 5400 1600
Connection ~ 5650 1550
Wire Wire Line
	5650 1550 5650 1600
Connection ~ 5250 1550
Wire Wire Line
	5900 1550 5900 1600
Wire Wire Line
	5200 1450 5200 2000
Wire Wire Line
	5050 1450 5200 1450
Wire Wire Line
	5250 1550 5250 1250
Wire Notes Line
	3500 6000 700  6000
Wire Notes Line
	700  7600 700  5800
Wire Notes Line
	3500 7600 700  7600
Wire Notes Line
	3500 5800 3500 7600
Wire Notes Line
	700  5800 3500 5800
Wire Wire Line
	1200 6650 1200 6700
Wire Wire Line
	2700 6650 2700 6700
Connection ~ 2450 6300
Wire Wire Line
	2450 7000 2400 7000
Wire Wire Line
	2400 7200 2500 7200
Wire Wire Line
	2400 7100 2500 7100
Connection ~ 1300 7300
Wire Wire Line
	1300 7200 1300 7350
Wire Notes Line
	10300 4100 6950 4100
Wire Wire Line
	7400 4750 7400 5250
Wire Wire Line
	7200 4750 7200 4850
Connection ~ 7700 5450
Wire Wire Line
	7700 5450 7800 5450
Connection ~ 7700 5150
Wire Wire Line
	7700 5150 7800 5150
Wire Wire Line
	8200 5450 8100 5450
Wire Wire Line
	8200 5150 8100 5150
Wire Wire Line
	8200 4850 8100 4850
Wire Wire Line
	9400 5250 9300 5250
Wire Wire Line
	9400 5550 9300 5550
Wire Wire Line
	9400 5850 9300 5850
Wire Wire Line
	2400 3750 2250 3750
Wire Wire Line
	2400 3650 2250 3650
Wire Wire Line
	2400 3550 2250 3550
Wire Wire Line
	8600 2500 8500 2500
Wire Wire Line
	8500 2600 8600 2600
Connection ~ 4750 5350
Wire Wire Line
	4750 5350 4750 5300
Connection ~ 4750 3800
Wire Wire Line
	4750 3750 4750 5000
Wire Wire Line
	4750 3850 4700 3850
Wire Wire Line
	4750 3800 4750 3850
Wire Wire Line
	4700 3750 4750 3750
Connection ~ 4350 3850
Connection ~ 4300 3750
Connection ~ 5000 4100
Wire Wire Line
	4100 4100 5000 4100
Wire Wire Line
	4100 2600 4100 4100
Wire Wire Line
	2700 2600 4100 2600
Wire Wire Line
	2700 2400 2700 2600
Wire Wire Line
	2650 2400 2700 2400
Connection ~ 3850 2900
Wire Wire Line
	5000 2900 5000 3300
Connection ~ 5000 4250
Connection ~ 4400 5350
Wire Wire Line
	5000 5350 5000 4950
Connection ~ 5000 4350
Wire Wire Line
	5000 4350 4700 4350
Wire Wire Line
	5000 3600 5000 4650
Wire Wire Line
	5000 4250 4700 4250
Connection ~ 4250 4350
Connection ~ 4200 4250
Connection ~ 3500 1200
Wire Wire Line
	3600 1200 3500 1200
Wire Wire Line
	3500 1100 3500 1300
Wire Wire Line
	3600 1250 3600 1200
Wire Wire Line
	3500 1300 3400 1300
Wire Wire Line
	3400 1100 3500 1100
Wire Wire Line
	2750 1100 3100 1100
Wire Wire Line
	3100 1300 2750 1300
Wire Wire Line
	2650 2500 4200 2500
Wire Wire Line
	3800 4250 4400 4250
Wire Wire Line
	3800 4350 4400 4350
Wire Wire Line
	4250 2450 4250 4350
Wire Wire Line
	3600 2450 4250 2450
Wire Wire Line
	3600 2300 3600 2450
Wire Wire Line
	2650 2300 3600 2300
Wire Wire Line
	3700 2200 2650 2200
Wire Wire Line
	3700 2350 3700 2200
Wire Wire Line
	4300 2350 3700 2350
Wire Wire Line
	3800 3750 4400 3750
Wire Wire Line
	3800 3850 4400 3850
Wire Wire Line
	4350 2300 4350 3850
Wire Wire Line
	3750 2300 4350 2300
Wire Wire Line
	3750 2000 3750 2300
Wire Wire Line
	2650 2000 3750 2000
Wire Wire Line
	2400 4350 2000 4350
Connection ~ 1450 4350
Wire Wire Line
	1700 4350 1700 4300
Connection ~ 1450 3950
Wire Wire Line
	1700 3950 1700 4000
Connection ~ 2050 5350
Wire Wire Line
	2050 5350 2050 5150
Connection ~ 1650 5350
Wire Wire Line
	1650 5150 1650 5350
Connection ~ 1650 4750
Wire Wire Line
	1700 4750 1650 4750
Wire Wire Line
	1650 4450 1650 4850
Wire Wire Line
	2400 4450 1650 4450
Wire Wire Line
	2050 4650 2400 4650
Connection ~ 2050 4750
Wire Wire Line
	2050 4650 2050 4850
Wire Wire Line
	2000 4750 2050 4750
Connection ~ 1100 4350
Connection ~ 2250 5350
Wire Wire Line
	1100 4350 1100 5350
Connection ~ 1100 3950
Connection ~ 2000 2900
Wire Wire Line
	1100 3950 1100 2900
Connection ~ 1200 3950
Wire Wire Line
	1200 3950 1200 4000
Connection ~ 950  3950
Wire Wire Line
	950  4000 950  3950
Wire Wire Line
	1450 3950 1450 4000
Wire Wire Line
	700  3950 1700 3950
Wire Wire Line
	700  4000 700  3950
Connection ~ 950  4350
Wire Wire Line
	950  4300 950  4350
Connection ~ 1200 4350
Wire Wire Line
	1200 4350 1200 4300
Wire Wire Line
	1450 4350 1450 4300
Wire Wire Line
	700  4350 1700 4350
Wire Wire Line
	700  4300 700  4350
Connection ~ 3900 4450
Wire Wire Line
	3800 3950 3900 3950
Connection ~ 3850 3650
Wire Wire Line
	3850 4150 3800 4150
Connection ~ 3200 2900
Wire Wire Line
	3850 2900 3850 4150
Wire Wire Line
	3800 3650 3850 3650
Wire Wire Line
	3200 2900 3200 3100
Wire Wire Line
	3000 5200 3000 5450
Connection ~ 4100 5350
Wire Wire Line
	4100 5350 4100 5300
Wire Wire Line
	4100 4950 4100 5000
Wire Wire Line
	3800 4950 4100 4950
Wire Wire Line
	4400 5350 4400 4750
Wire Wire Line
	4400 4750 4350 4750
Wire Wire Line
	3800 4750 4050 4750
Connection ~ 3200 5350
Wire Wire Line
	3200 5350 3200 5200
Wire Wire Line
	2250 5350 2250 4750
Wire Wire Line
	2250 4750 2400 4750
Connection ~ 3900 5350
Wire Wire Line
	3900 3950 3900 5350
Wire Wire Line
	3800 4450 3900 4450
Connection ~ 3000 5350
Wire Wire Line
	1100 5350 5000 5350
Connection ~ 2100 2900
Wire Wire Line
	2000 4350 2000 2900
Connection ~ 3000 2900
Wire Wire Line
	1100 2900 5000 2900
Wire Wire Line
	2100 2900 2100 2950
Wire Wire Line
	2100 3850 2100 3250
Wire Wire Line
	2400 3850 2100 3850
Wire Wire Line
	2750 1400 2850 1400
Wire Wire Line
	2750 1200 2850 1200
Wire Wire Line
	3800 3350 3900 3350
Wire Wire Line
	3800 3450 3900 3450
Wire Wire Line
	3000 2850 3000 3100
Wire Wire Line
	750  1150 750  1400
Wire Wire Line
	6100 3050 6200 3050
Wire Wire Line
	6200 2850 6200 3100
Wire Wire Line
	5800 3350 5800 3500
Wire Wire Line
	6200 3400 6200 3450
Wire Wire Line
	6200 3450 5800 3450
Connection ~ 5800 3450
Connection ~ 6200 3050
Wire Wire Line
	5400 2850 5400 3050
Wire Wire Line
	5400 3050 5500 3050
Wire Notes Line
	5250 2400 5250 3750
Wire Notes Line
	5250 3750 6700 3750
Wire Notes Line
	6700 3750 6700 2400
Wire Notes Line
	6700 2600 5250 2600
Wire Notes Line
	6700 2400 5250 2400
Wire Wire Line
	8500 2900 8600 2900
Wire Wire Line
	8500 1300 8600 1300
Wire Wire Line
	8500 1400 8600 1400
Wire Wire Line
	8500 2000 8550 2000
Wire Wire Line
	8550 2000 8550 2050
Wire Wire Line
	9350 2800 9300 2800
Wire Wire Line
	9350 2700 9300 2700
Wire Wire Line
	9350 2600 9300 2600
Wire Wire Line
	9350 2500 9300 2500
Wire Wire Line
	2150 3350 2400 3350
Wire Wire Line
	2350 2950 2350 2900
Connection ~ 2350 2900
Wire Wire Line
	2350 3250 2350 3350
Connection ~ 2350 3350
Wire Wire Line
	2400 4050 2250 4050
Wire Wire Line
	9350 2900 9300 2900
Wire Notes Line
	8750 2450 8750 2600
Wire Wire Line
	9350 3000 9300 3000
Wire Notes Line
	9100 2450 9100 2900
Wire Notes Line
	9000 3000 9000 3250
Wire Notes Line
	9000 3250 9450 3250
Wire Wire Line
	8500 2700 8600 2700
Wire Wire Line
	8500 2800 8600 2800
Wire Notes Line
	8750 2850 8750 2900
Wire Notes Line
	8750 2900 9100 2900
Wire Notes Line
	6950 3200 6950 2950
Wire Notes Line
	6950 2950 7700 2950
Wire Notes Line
	7700 2950 7700 3200
Wire Notes Line
	7700 3200 6950 3200
Wire Notes Line
	6850 650  6850 3300
Wire Wire Line
	7450 1900 7350 1900
Wire Wire Line
	7450 1800 7350 1800
Wire Wire Line
	7350 2000 7900 2000
Wire Wire Line
	7600 2050 7600 2000
Connection ~ 7600 2000
Text Notes 6950 1650 0    50   ~ 0
Prog/Debug
Wire Notes Line
	8350 1500 8600 1500
Text Notes 8600 1550 0    50   ~ 0
x
$EndSCHEMATC
